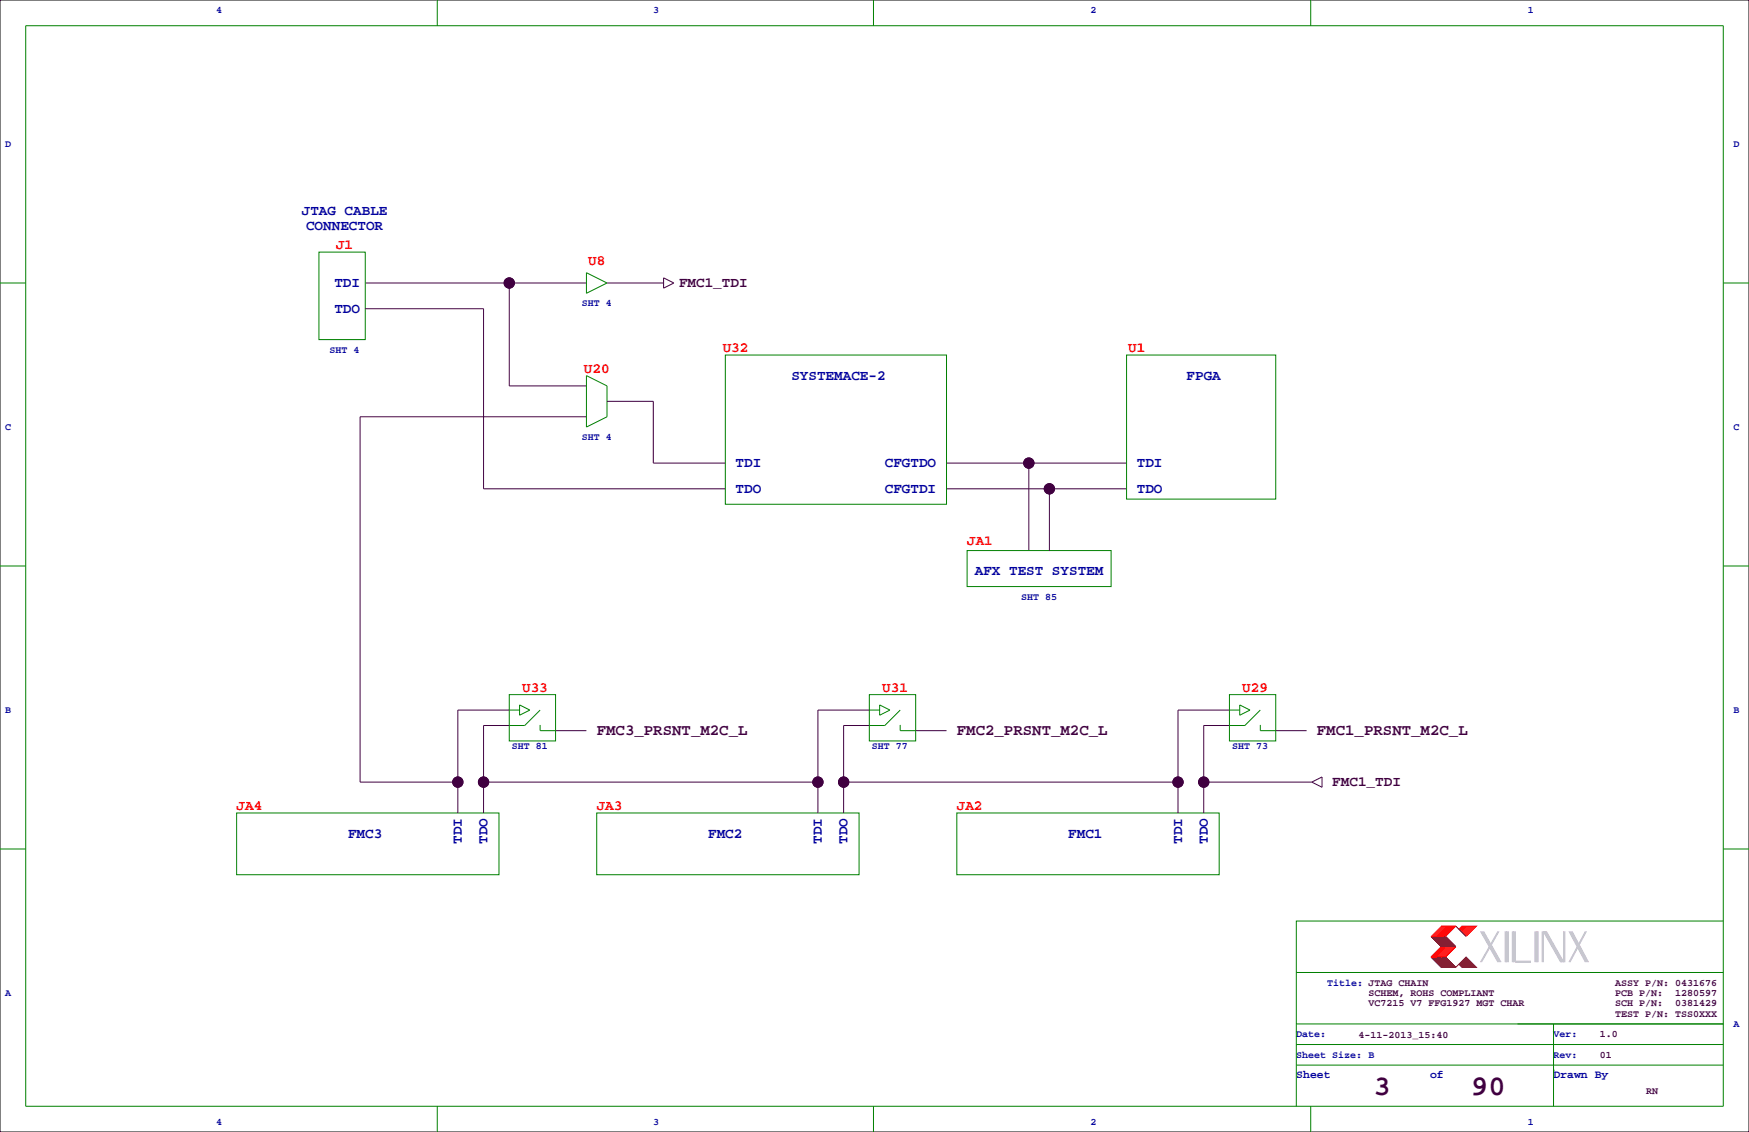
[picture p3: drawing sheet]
<svg xmlns="http://www.w3.org/2000/svg" width="432mm" height="279mm" viewBox="0 0 432 279" stroke-linecap="round" stroke-linejoin="round" font-family="sans-serif">
<path d="M0 0h431.8v279.4h-431.8z" fill="none" stroke="#000" stroke-width=".25"/>
<g fill="none" stroke="#008000" stroke-width=".25">
<path d="M6.3 6.4h419.1v266.6h-419.1zM107.9 0v6.4M215.6 0v6.4M323.6 0v6.4M0 69.8h6.3M78.7 62.2h11.5v21.6h-11.5zM144.8 67.3l5.1 2.5-5.1 2.6zM425.4 69.8h6.4M144.8 92.7l5.1 2.5v7.7l-5.1 2.5zM179.1 87.6h54.6v36.9h-54.6zM278.1 87.6h36.9v35.6h-36.9zM252.7 110.5h.1"/>
<path d="M0 139.7h6.3M238.8 135.9h35.5v8.9h-35.5zM425.4 139.7h6.4M125.7 171.4h11.5v11.5h-11.5zM125.7 175.3h2.6M128.3 174l2.5 1.3-2.5 1.2zM133.3 175.3l-3.8 3.8h-3.8M214.6 171.4h11.5v11.5h-11.5zM214.6 175.3h2.6M217.2 174l2.5 1.3-2.5 1.2zM222.2 175.3l-3.8 3.8h-3.8M303.5 171.4h11.5v11.5h-11.5z"/>
<path d="M303.5 175.3h2.6M306.1 174l2.5 1.3-2.5 1.2zM311.1 175.3l-3.8 3.8h-3.8M133.3 180.3h3.9M222.2 180.3h3.9M311.1 180.3h3.9M0 209.5h6.3M58.4 200.7h64.8v15.2h-64.8zM147.3 200.7h64.8v15.2h-64.8zM236.2 200.7h64.8v15.2h-64.8zM425.4 209.5h6.4M425.4 227.3h-105.4v35.6"/>
<path d="M320 257.8h105.4M320 252.7h105.4M320 240h105.4M383.5 252.7v20.3M107.9 273v6.4M215.6 273v6.4M320 262.9v10.1M320 262.9h105.4M323.6 273v6.4M383.5 264.2h.1"/>
</g>
<g fill="none" stroke="#800000" stroke-width=".25">
<path d="M353.3 236.2l2.6 2.6h3.5M353.3 231.1l2.6 2.6M353.6 231.1l2.5 2.6M353.6 236.2l2.5 2.6M353.8 231.1l2.6 2.6M353.8 236.2l2.6 2.6M354.1 231.1l2.5 2.6M354.1 236.2l2.5 2.6M354.3 231.1l2.6 2.6M354.3 236.2l2.6 2.6M354.6 231.1l2.5 2.6M354.6 236.2l2.5 2.6"/>
<path d="M354.8 231.1l2.6 2.6M354.8 236.2l2.6 2.6M355.1 231.1l2.5 2.6M355.1 236.2l2.5 2.6M355.3 231.1l2.6 2.6M355.3 236.2l2.6 2.6M355.6 231.1l2.5 2.6M355.6 236.2l2.5 2.6M355.9 231.1l2.5 2.6M355.9 236.2l2.5 2.6M356.1 231.1l2.5 2.6M356.1 236.2l2.5 2.6"/>
<path d="M356.4 231.1l2.5 2.6M356.4 236.2l2.5 2.6M356.6 231.1l2.6 2.6M356.6 236.2l2.6 2.6M356.9 231.1l2.5 2.6M356.9 236.2l2.5 2.6M359.4 228.6l2.5 2.5M360.2 238l.7 .8h3.6l-2.6-2.6-2.5 2.6M360.4 237.7l1 1.1M360.4 238l.8 .8M360.7 237.5l1.2 1.3M360.7 237.7l1 1.1"/>
<path d="M360.9 237.2l1.6 1.6M360.9 237.5l1.3 1.3M361.2 237l1.8 1.8M361.2 237.2l1.5 1.6M361.4 236.7l2.1 2.1M361.4 237l1.8 1.8M361.7 236.5l2.3 2.3M361.7 236.7l2 2.1M361.9 236.5l2.3 2.3"/>
</g>
<g fill="none" stroke="#c0c0c0" stroke-width=".25">
<path d="M365.5 229.9l4.3 7.6M365.8 229.9l4.3 7.6M366 229.9l4.3 7.6M366.3 229.9l4.3 7.6M369.8 229.9l-4.3 7.6M370.1 229.9l-4.3 7.6M371.6 229.9v7.6M371.9 229.9v7.6M372.1 229.9v7.6M372.4 229.9v7.6M373.4 229.9v7.6M373.6 229.9v7.6"/>
<path d="M373.9 229.9v7.6M374.1 229.9v7.6h3.9M374.1 237.2h3.9M379 229.9v7.6M379.2 229.9v7.6M379.5 229.9v7.6M379.7 229.9v7.6M380.7 229.9v7.6M381 237.5v-7.6l4.3 7.6M381.3 229.9l4.3 7.6M381.5 229.9l4.3 7.6M381.8 229.9l4.3 7.6v-7.6"/>
<path d="M386.3 229.9v7.6M387.3 229.9l4.1 7.6M387.6 229.9l4.1 7.6M387.9 229.9l4 7.6M388.1 229.9l4.1 7.6M391.4 229.9l-4.1 7.6M391.7 229.9l-4.1 7.6"/>
</g>
<g fill="none" stroke="#f00" stroke-width=".25">
<path d="M355.9 233.7l-2.6 2.5h3.6l2.5-2.5M355.9 228.6h3.5l-2.5 2.5h-3.6zM356.1 233.7l-2.5 2.5M356.1 228.6l-2.5 2.5M356.4 233.7l-2.6 2.5M356.4 228.6l-2.6 2.5M356.6 233.7l-2.5 2.5M356.6 228.6l-2.5 2.5M356.9 233.7l-2.6 2.5M356.9 228.6l-2.6 2.5M357.1 233.7l-2.5 2.5M357.1 228.6l-2.5 2.5"/>
<path d="M357.4 233.7l-2.6 2.5M357.4 228.6l-2.6 2.5M357.6 233.7l-2.5 2.5M357.6 228.6l-2.5 2.5M357.9 233.7l-2.6 2.5M357.9 228.6l-2.6 2.5M358.1 233.7l-2.5 2.5M358.1 228.6l-2.5 2.5M358.4 233.7l-2.5 2.5M358.4 228.6l-2.5 2.5M358.6 233.7l-2.5 2.5M358.6 228.6l-2.5 2.5"/>
<path d="M358.9 233.7l-2.5 2.5M358.9 228.6l-2.5 2.5M359.2 233.7l-2.6 2.5M359.2 228.6l-2.6 2.5M360.2 229.4l.7-.8h3.6l-2.6 2.5M361.2 228.6l-.8 .8M361.4 228.6l-1 1M361.7 228.6l-1 1M361.9 228.6l-1.2 1.3M362.2 228.6l-1.3 1.3M362.5 228.6l-1.6 1.5M362.7 228.6l-1.5 1.5"/>
<path d="M363 228.6l-1.8 1.8M363.2 228.6l-1.8 1.8M363.5 228.6l-2.1 2M363.7 228.6l-2 2M364 228.6l-2.3 2.3M364.2 228.6l-2.3 2.3"/>
</g>
<path d="M133.3 180.3v-2.5M222.2 180.3v-2.5M311.1 180.3v-2.5" fill="none" stroke="#008000" stroke-width=".25" stroke-dasharray="1.4 1.4" stroke-linecap="butt"/>
<g fill="#400040" stroke="#400040" stroke-width=".25">
<circle cx="113" cy="193" r="1.27"/>
<circle cx="201.9" cy="193" r="1.27"/>
<circle cx="208.3" cy="193" r="1.27"/>
<circle cx="290.8" cy="193" r="1.27"/>
<circle cx="297.2" cy="193" r="1.27"/>
<circle cx="259.1" cy="120.6" r="1.27"/>
<circle cx="254" cy="114.3" r="1.27"/>
<circle cx="125.7" cy="69.8" r="1.27"/>
<circle cx="119.4" cy="193" r="1.27"/>
</g>
<g fill="none" stroke="#400040" stroke-width=".25">
<path d="M90.2 76.2h29.2v44.5h59.7M90.2 69.8h54.6M125.7 69.8v25.4h19.1M149.9 69.8h13.9M163.8 68.6l2.6 1.2-2.6 1.3zM149.9 99.1h11.4v15.2h17.8M144.8 102.9h-55.9v90.1h24.1M233.7 114.3h44.4M254 114.3v21.6M233.7 120.7h44.4M259.1 120.7v15.2M125.7 179.1h-6.3v21.6"/>
<path d="M125.7 175.3h-12.7v25.4M214.6 179.1h-6.3v21.6M214.6 175.3h-12.7v25.4M303.5 179.1h-6.3v21.6M303.5 175.3h-12.7v25.4M119.4 193h81.3M137.2 180.3h7.6M208.3 193h81.3M226.1 180.3h7.6M297.2 193h26.6M315 180.3h7.6M323.8 193l2.6-1.2v2.5z"/>
<circle cx="125.7" cy="69.8" r="1.27"/>
<circle cx="254" cy="114.3" r="1.27"/>
<circle cx="259.1" cy="120.6" r="1.27"/>
<circle cx="113" cy="193" r="1.27"/>
<circle cx="119.4" cy="193" r="1.27"/>
<circle cx="201.9" cy="193" r="1.27"/>
<circle cx="208.3" cy="193" r="1.27"/>
<circle cx="290.8" cy="193" r="1.27"/>
<circle cx="297.2" cy="193" r="1.27"/>
</g>
<g font-size="7.1" fill="#400040">
<text x="339.1" y="270.3">3</text>
<text x="363.2" y="270.3">90</text>
</g>
<g font-size="3.9" fill="#400040">
<text x="147.3" y="181.4">FMC3_PRSNT_M2C_L</text>
<text x="236.2" y="181.4">FMC2_PRSNT_M2C_L</text>
<text x="325.1" y="181.4">FMC1_PRSNT_M2C_L</text>
</g>
<g font-size="3.5" fill="#0000a0">
<text x="74.5" y="53.1">JTAG CABLE</text>
<text x="75.6" y="56.9">CONNECTOR</text>
<text x="82.5" y="70.8">TDI</text>
<text x="82.5" y="77.2">TDO</text>
<text x="195.4" y="93.7">SYSTEMACE-2</text>
<text x="292.9" y="93.7">FPGA</text>
<text x="181.6" y="115.3">TDI</text>
<text x="218.4" y="115.3">CFGTDO</text>
<text x="280.7" y="115.3">TDI</text>
<text x="181.6" y="121.6">TDO</text>
<text x="218.4" y="121.6">CFGTDI</text>
<text x="280.7" y="121.6">TDO</text>
<text x="240.7" y="142">AFX TEST SYSTEM</text>
<text x="85.9" y="206.7">FMC3</text>
<text x="114" y="208.3" transform="rotate(-90 114 208.3)">TDI</text>
<text x="120.4" y="208.3" transform="rotate(-90 120.4 208.3)">TDO</text>
<text x="174.8" y="206.7">FMC2</text>
<text x="202.9" y="208.3" transform="rotate(-90 202.9 208.3)">TDI</text>
<text x="209.3" y="208.3" transform="rotate(-90 209.3 208.3)">TDO</text>
<text x="263.7" y="206.7">FMC1</text>
<text x="291.8" y="208.3" transform="rotate(-90 291.8 208.3)">TDI</text>
<text x="298.2" y="208.3" transform="rotate(-90 298.2 208.3)">TDO</text>
</g>
<g font-size="3.5" fill="#f00">
<text x="83" y="61.5">J1</text>
<text x="145.2" y="65.3">U8</text>
<text x="178.4" y="86.9">U32</text>
<text x="278.6" y="86.9">U1</text>
<text x="144.1" y="92">U20</text>
<text x="238.8" y="134.4">JA1</text>
<text x="128.9" y="170.7">U33</text>
<text x="217.8" y="170.7">U31</text>
<text x="306.7" y="170.7">U29</text>
<text x="58.4" y="199.9">JA4</text>
<text x="147.3" y="199.9">JA3</text>
<text x="236.2" y="199.9">JA2</text>
</g>
<g font-size="3.5" fill="#400040">
<text x="167.6" y="70.8">FMC1_TDI</text>
<text x="328.9" y="194">FMC1_TDI</text>
</g>
<g font-size="2.8" fill="#0000a0">
<text x="320" y="266.1">Sheet</text>
<text x="353.1" y="266.1">of</text>
<text x="383.5" y="266.1">Drawn By</text>
</g>
<g font-size="2.5" fill="#0000a0">
<text x="53.3" y="3.3">4</text>
<text x="161.3" y="3.3">3</text>
<text x="269.2" y="3.3">2</text>
<text x="377.2" y="3.3">1</text>
<text x="1.3" y="36.3">D</text>
<text x="428" y="36.3">D</text>
<text x="143.6" y="75.6">SHT 4</text>
<text x="81.4" y="87.1">SHT 4</text>
<text x="1.3" y="106.2">C</text>
<text x="428" y="106.2">C</text>
<text x="143.6" y="108.6">SHT 4</text>
<text x="252.1" y="148">SHT 85</text>
<text x="1.3" y="176">B</text>
<text x="428" y="176">B</text>
<text x="126.4" y="184.8">SHT 81</text>
<text x="215.3" y="184.8">SHT 77</text>
<text x="304.2" y="184.8">SHT 73</text>
<text x="1.3" y="245.9">A</text>
<text x="327.7" y="243.3">Title: JTAG CHAIN</text>
<text x="320" y="256">Date:</text>
<text x="383.5" y="256">Ver:</text>
<text x="428" y="253.5">A</text>
<text x="320" y="261.1">Sheet Size: B</text>
<text x="383.5" y="261.1">Rev:</text>
<text x="53.3" y="277.6">4</text>
<text x="161.3" y="277.6">3</text>
<text x="269.2" y="277.6">2</text>
<text x="377.2" y="277.6">1</text>
</g>
<g font-size="2.5" fill="#400040">
<text x="337.8" y="245.9">SCHEM, ROHS COMPLIANT</text>
<text x="398.8" y="243.3">ASSY P/N: 0431676</text>
<text x="398.8" y="245.9">PCB P/N:</text>
<text x="413.6" y="245.9">1280597</text>
<text x="337.8" y="248.4">VC7215 V7 FFG1927 MGT CHAR</text>
<text x="398.8" y="248.4">SCH P/N:</text>
<text x="398.8" y="251">TEST P/N: TSS0XXX</text>
<text x="413.6" y="248.4">0381429</text>
<text x="335.4" y="256.3">4-11-2013_15:40</text>
<text x="395" y="256">1.0</text>
<text x="395" y="261.1">01</text>
<text x="406.4" y="270">RN</text>
</g>
</svg>
